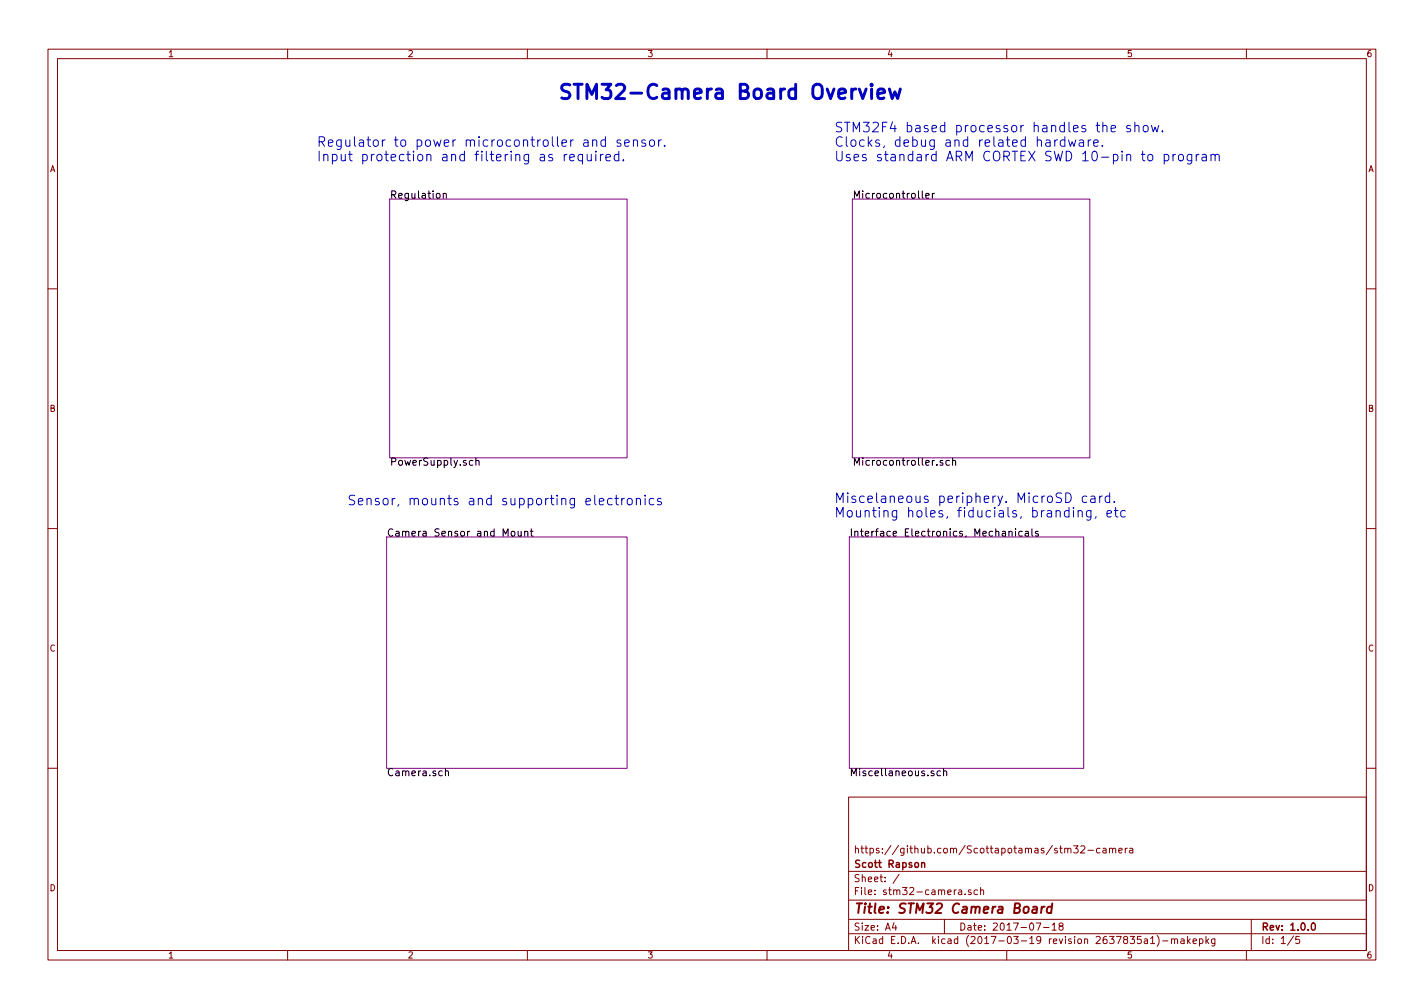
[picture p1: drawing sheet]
<svg xmlns="http://www.w3.org/2000/svg" width="297mm" height="210mm" viewBox="0 0 297 210" stroke-linecap="round" stroke-linejoin="round" font-family="sans-serif">
<g fill="none" stroke="#840000" stroke-width=".21">
<path d="M10 10.3h277v189.9h-277zM12 12.2h273v186.1h-273zM60 10.3v1.9M110 10.3v1.9M160 10.3v1.9M210 10.3v1.9M260 10.3v1.9M10 60.2h2M285 60.2h2M10 110.3h2M285 110.3h2M10 160.2h2"/>
<path d="M177 166.3h108v32h-108zM224 176.4h.9l-.5 .6 .4 .1v.7l-.2 .1-.6-.1M225.5 176.6l.5-.2 .3 .5-.9 1h.9M226.9 177.4h1.2M229.4 177l-.4-.1-.3 .3 .1 .6 .2 .1 .4-.1M230.1 177h.6v.9M230.7 177.3l-.5 .1-.2 .2 .2 .3 .5-.1M231.4 177.1l.2-.2 .4 .1 .1 .9M231.4 176.9v1M232.1 177.1l.2-.2 .4 .1v.9M233.4 177.4l.7-.1-.1-.3-.4-.1-.2 .2 .1 .7h.5M234.7 176.9v1"/>
<path d="M235.2 176.9l-.5 .3M235.7 177h.5l.1 .9M236.3 177.3l-.5 .1-.2 .2 .2 .3 .5-.1M285 160.2h2M60 198.3v1.9M110 198.3v1.9M160 198.3v1.9M177 194.8h108M177 191.8h108M177 187.8h108M177 181.8h108M186.5 192.5l-.4 1h1"/>
<path d="M186.8 193v1M187.6 182.3l-1.3 2M197 191.8v3M200 185.7h.6v.9M200.6 186h-.5l-.2 .3 .2 .3 .5-.1M201.3 186.5v.1M202.5 185.7l-.3-.1-.2 .2 .1 .2 .4 .2v.3h-.5M203.9 185.7l-.4-.1-.3 .3 .1 .6 .2 .1 .4-.1M204.5 185.7l.2-.1 .4 .1 .1 .9M204.5 185.1v1.5M210 198.3v1.9M216.1 192.5h1l-.6 1.5"/>
<path d="M217.7 193.5h1.1M219.5 193l.4-.5v1.5M219.5 194h.8M221.2 193.2l-.3-.3 .1-.2 .2-.2 .4 .1 .2 .2-.1 .2-.5 .2-.3 .3 .1 .4 .2 .1h.3l.3-.3-.1-.4-.2-.1M238 195.3h-.7l-.1 .7 .2-.1 .5 .1 .1 .7-.2 .1-.6-.1M238.7 195.9h.6l.1 .9M239.4 196.2l-.5 .1-.2 .2 .2 .3 .5-.1M240 195.8l.4-.5v1.5M240 196.8h.9M241.4 195.1a1.79 1.79 0 0 1 0 2.3M242.5 196.3h1.1M244.4 196l.2-.2 .3 .1 .1 .9"/>
<path d="M244.4 195.8v1M245 196l.2-.2 .4 .1v.9M246.4 195.9h.5l.1 .9M247 196.2l-.5 .1-.2 .2 .2 .3 .5-.1M247.7 195.3v1.5M247.9 196.3l.4 .5M248.3 195.8l-.6 .6M248.9 196.3l.7-.1-.1-.3-.4-.1-.2 .2v.7h.6M250.2 195.9l.4-.1 .3 .3v.6l-.3 .1-.4-.1M250.2 195.8v1.5M251.6 195.3v1.5M251.7 196.3l.4 .5"/>
<path d="M252.1 195.8l-.5 .6M253.4 195.8v1.4l-.3 .1h-.3M253.4 195.9l-.4-.1-.3 .3 .1 .6 .2 .1 .4-.1M260 198.3v1.9M261 191.8v6.5M269.8 195.2l-1.2 2M271 195.3h-.7v.7h.7l.1 .2-.1 .5-.2 .1-.5-.1"/>
</g>
<path d="M192.3 179.9v1M192.3 180.1l.2-.2 .3 .1 .1 .9M273.7 192.6l.3-.1a.86 .86 0 0 1-.1 1.5 1 1 0 0 1-.2-1.4z" fill="none" stroke="#840000" stroke-width=".3"/>
<path d="M215.5 189.2h.8l-.1 1.2M216.3 189.6l-.7 .1a.4 .4 0 0 0-.3 .3 .4 .4 0 0 0 .2 .4l.7-.1M217.3 189.1l-.2 1.3M217.9 189.1l-.4 .1-.2 .3M219.4 189.2h-.8l-.2 .3-.1 .6 .4 .3 .6-.1M219.5 188.4l-.2 2" fill="none" stroke="#840000" stroke-width=".41"/>
<path d="M81.3 41.5h49.5v54h-49.5zM177.8 41.5h49.5v54h-49.5zM80.6 112h50.2v48.3h-50.2zM177.2 112h48.9v48.3h-48.9z" fill="none" stroke="#840084" stroke-width=".21"/>
<g fill="none" stroke="#000" stroke-width=".21">
<path d="M192.4 39.8v1.3l.2 .2M92.5 40.5l.2-.2 .3 .1 .1 .9M92.5 40.3v1M193.1 40.8l.7-.1v-.3l-.5-.1-.2 .2 .1 .8h.6M194.5 40.3v1M194.9 40.3l-.4 .3M98.6 96.1l-.4-.1-.3 .3 .1 .7h.6M99.3 96.2l.2-.2 .3 .1 .1 .9M99.3 95.5v1.5M196.7 96.1l-.4-.1-.2 .2 .1 .3 .5 .1v.4h-.6M198 96.1l-.4-.1-.3 .3 .2 .7h.5M198.7 96.2l.2-.2 .4 .1v.9"/>
<path d="M198.7 95.5v1.5M106.7 110.9l.2-.1 .4 .1 .1 .6-.1 .3h-.4l-.2-.1zM108.1 110.8l.1 1h.3l.2-.1M108.7 110.8v1M109.4 110.9l.3-.1 .3 .1 .1 .9M109.4 110.8v1M110.6 110.8h.6M110.8 110.3v1.3l.4 .2M210.5 110.9l.2-.1 .3 .1 .1 .9M210.5 110.8v1M211.8 110.3v.1M211.8 110.8v1"/>
<path d="M213.2 110.9l-.4-.1-.3 .3 .1 .7h.6M213.9 110.9h.6v.9M214.5 111.2h-.5l-.2 .2 .2 .4h.5M215.3 110.3v1.3l.2 .2M216.6 110.9l-.4-.1-.2 .2 .1 .2 .5 .2v.4h-.6M92.9 160.9l.2-.1 .4 .1v.9M92.9 160.3v1.5M196.2 160.9l-.5-.1-.2 .3 .1 .6h.6M196.8 160.9l.3-.1 .3 .1 .1 .9M196.8 160.3v1.5"/>
</g>
<path d="M181.8 17.6l-.1 .1 .1 .2 .2-.2-.2-.1v.3M181.8 18.6v2M183.1 19.6l1.4-.3-.1-.6-.9-.1-.4 .4 .1 1.4 .3 .2 .9-.2M185.5 18.6l.6 2 .6-1.5 .5 1.5 .6-2" fill="none" stroke="#0000c2" stroke-width=".61"/>
<g fill="none" stroke="#0000c2" stroke-width=".21">
<path d="M117.7 32.2v1.3M118.3 32.2l-.4 .1-.2 .3M118.8 32.9l1-.2-.1-.4-.6-.1-.3 .3 .1 .9h.8M121.5 32.3l-.5-.1-.4 .4v.6l.2 .2h.7M121.5 32.2v2M122.5 32.2l.1 1.2a.52 .52 0 0 0 .7-.1M123.3 32.2v1.3M124.3 32.2v1.3M125.2 32.2v1.3M125.8 32.2l-.3 .1-.3 .3M126.3 29.3l-.6-.1-.4 .4v.5l.2 .3h.8M126.3 28.5v2"/>
<path d="M126.4 32.9l1-.2-.1-.4-.6-.1-.3 .3 .1 .9h.8M129.1 32.3l-.6-.1-.4 .4v.6l.2 .2h.8M129.1 31.5v2M129.5 29.3l-.5-.1-.3 .3 .1 .3 .7 .1v.5h-.8M130 33.3v.2M130.3 29.8l1-.1-.1-.4-.6-.1-.3 .3 .1 .9h.8M132.1 29.4a.52 .52 0 0 1 .8-.1l.1 1.2M132.1 29.2v1.3M134.6 29.3l-.5-.1-.2 .3v.3l.7 .1v.5h-.7M135.6 29.4a.55 .55 0 0 1 .5-.2 .55 .55 0 0 1 .4 .4l-.1 .7a.53 .53 0 0 1-.5 .2 .53 .53 0 0 1-.4-.4zM137.4 29.2v1.3M137.9 29.2l-.3 .1-.2 .3"/>
<path d="M138.6 30.3v.2M220.6 29.2l-.4 .1-.2 .3M222.1 29.3l-.6-.1-.3 .4v.5l.2 .3h.7M222.1 28.5v2M222.9 29.2l.4 1.3 .3-.9 .4 .9 .4-1.3M225.2 29.3h.7l.1 1.2M226 29.7l-.6 .1a.39 .39 0 0 0-.3 .3 .39 .39 0 0 0 .3 .4l.6-.1M227 29.2v1.3M227.6 29.2l-.4 .1-.2 .3M228.1 29.8l1-.1-.1-.4-.6-.1-.3 .3 .1 .9h.8M229.9 30.3v.2M231.8 26.8l.9-.2-.1-.3-.5-.1-.3 .2 .1 1h.7"/>
<path d="M235.8 26.3l-.5-.1-.3 .2 .1 .3 .7 .2v.5h-.8M236.7 26.4a.5 .5 0 0 1 .9 0v1.1M236.7 25.5v2M238.6 26.4a.53 .53 0 0 1 .5-.3 .53 .53 0 0 1 .4 .4v.6a.54 .54 0 0 1-.5 .4 .54 .54 0 0 1-.5-.4zM240.2 26.2l.4 1.3 .3-1 .4 1 .4-1.3M242.5 27.3v.2M242.8 32.3l.6-.1 .4 .4v.6l-.2 .2h-.8M242.8 32.2v2M244.7 32.2v1.3M245.2 32.2l-.3 .1-.2 .3M245.9 32.4a.55 .55 0 0 1 .5-.2 .55 .55 0 0 1 .5 .4v.6a.54 .54 0 0 1-.6 .4 .54 .54 0 0 1-.5-.4zM248.6 32.2v1.6l-.4 .4-.5-.1"/>
<path d="M248.6 32.3l-.6-.1-.4 .4v.6l.2 .2h.8M249.5 32.2v1.3M250.1 32.2l-.4 .1-.2 .3M250.8 32.3h.7l.1 1.2M251.6 32.7l-.6 .1a.39 .39 0 0 0-.3 .4 .39 .39 0 0 0 .3 .3l.6-.1M252.6 32.4a.49 .49 0 0 1 .9 .1v1M252.6 32.2v1.3M253.5 32.5v-.2a.5 .5 0 0 1 .8 .2v1M127.7 104.1l-.6-.1-.4 .3v.6l.2 .3h.8M128.2 104h.8M128.5 103.3v1.7l.1 .2 .4 .1M129.7 104v1.3"/>
<path d="M130.3 104l-.4 .1-.2 .2M131 104.1a.52 .52 0 0 1 .9 .2v.6a.54 .54 0 0 1-.5 .4 .54 .54 0 0 1-.6-.4v-.6zM132.7 104.2a.5 .5 0 0 1 .9 0v1.1M132.7 104v1.3M134.6 103.3v.2M134.6 104v1.3M136.4 104.1l-.6-.1-.4 .3v.6l.2 .3h.8M137.9 104.1a.48 .48 0 0 0-.8 .1l.1 .3 .5 .1 .3 .3-.3 .4-.6-.1M223.9 105.8v.2M223.9 106.5v1.3M224.9 106.7a.49 .49 0 0 1 .9 .1v1M224.9 106.5v1.3"/>
<path d="M226.7 103.6l-.6-.1-.3 .4v.5l.1 .3h.8M227.6 103.6h.7l.1 1.2M227.6 106.5v1.6a.54 .54 0 0 1-.9 .3M227.6 106.6l-.6-.1-.4 .4v.6l.2 .2h.8M228.4 104l-.6 .1a.39 .39 0 0 0-.4 .3 .39 .39 0 0 0 .4 .4l.6-.1M228.6 107.7l-.2 .4M229.4 103.5v1.3M229.9 103.5l-.3 .1-.2 .3M230.9 107.2l1-.2-.1-.4-.6-.1-.3 .3 .1 .9h.8M231.5 103.6l-.6-.1-.4 .4v.5l.2 .3h.8M231.5 102.8v2M232.4 104.6v.2"/>
<path d="M232.4 106.5h.8M232.7 105.8v1.7l.1 .2 .4 .1M234.7 106.6l-.5-.1-.4 .4v.6l.2 .2h.7"/>
</g>
<text font-size="4.2" fill="#0000c2" x="116.2" y="20.7">STM32-Camera Board Overview</text>
<g font-size="2.8" fill="#0000c2">
<text x="174" y="27.6">STM32F4 based processor handles the show.</text>
<text x="66" y="30.6">Regulator to power microcontroller and sensor.</text>
<text x="66" y="33.6">Input protection and filtering as required.</text>
<text x="174" y="30.6">Clocks, debug and related hardware.</text>
<text x="174" y="33.6">Uses standard ARM CORTEX SWD 10-pin to program</text>
<text x="72.4" y="105.4">Sensor, mounts and supporting electronics</text>
<text x="174" y="104.9">Miscelaneous periphery. MicroSD card.</text>
<text x="174" y="107.9">Mounting holes, fiducials, branding, etc</text>
</g>
<text font-size="2.8" fill="#840000" x="178" y="190.5">Title: STM32 Camera Board</text>
<g font-size="2.1">
<text x="81.3" y="41.4">Regulation</text>
<text x="177.8" y="41.4">Microcontroller</text>
<text x="81.3" y="97.1">PowerSupply.sch</text>
<text x="177.8" y="97.1">Microcontroller.sch</text>
<text x="80.6" y="111.9">Camera Sensor and Mount</text>
<text x="177.2" y="111.9">Interface Electronics, Mechanicals</text>
<text x="80.6" y="161.9">Camera.sch</text>
<text x="177.2" y="161.9">Miscellaneous.sch</text>
</g>
<g font-size="2.1" fill="#840000">
<text x="178" y="178">https://github.com/Scottapotamas/stm32-camera</text>
<text x="178" y="184">Sheet: /</text>
<text x="178" y="181">Scott Rapson</text>
<text x="178" y="186.7">File: stm32-camera.sch</text>
<text x="178" y="196.9">KiCad E.D.A. kicad (2017-03-19 revision 2637835a1)-makepkg</text>
<text x="178" y="194.1">Size: A4</text>
<text x="200" y="194.1">Date: 2017-07-18</text>
<text x="263" y="194.1">Rev: 1.0.0</text>
<text x="263" y="196.9">Id: 1/5</text>
</g>
<g font-size="1.8" fill="#840000">
<text x="35" y="11.9">1</text>
<text x="85" y="11.9">2</text>
<text x="135" y="11.9">3</text>
<text x="185" y="11.9">4</text>
<text x="235" y="11.9">5</text>
<text x="285" y="11.9">6</text>
<text x="10.4" y="35.9">A</text>
<text x="285.4" y="35.9">A</text>
<text x="10.4" y="85.9">B</text>
<text x="285.4" y="85.9">B</text>
<text x="10.4" y="135.9">C</text>
<text x="285.4" y="135.9">C</text>
<text x="10.4" y="185.9">D</text>
<text x="285.4" y="185.9">D</text>
<text x="35" y="199.9">1</text>
<text x="85" y="199.9">2</text>
<text x="135" y="199.9">3</text>
<text x="185" y="199.9">4</text>
<text x="235" y="199.9">5</text>
<text x="285" y="199.9">6</text>
</g>
</svg>
